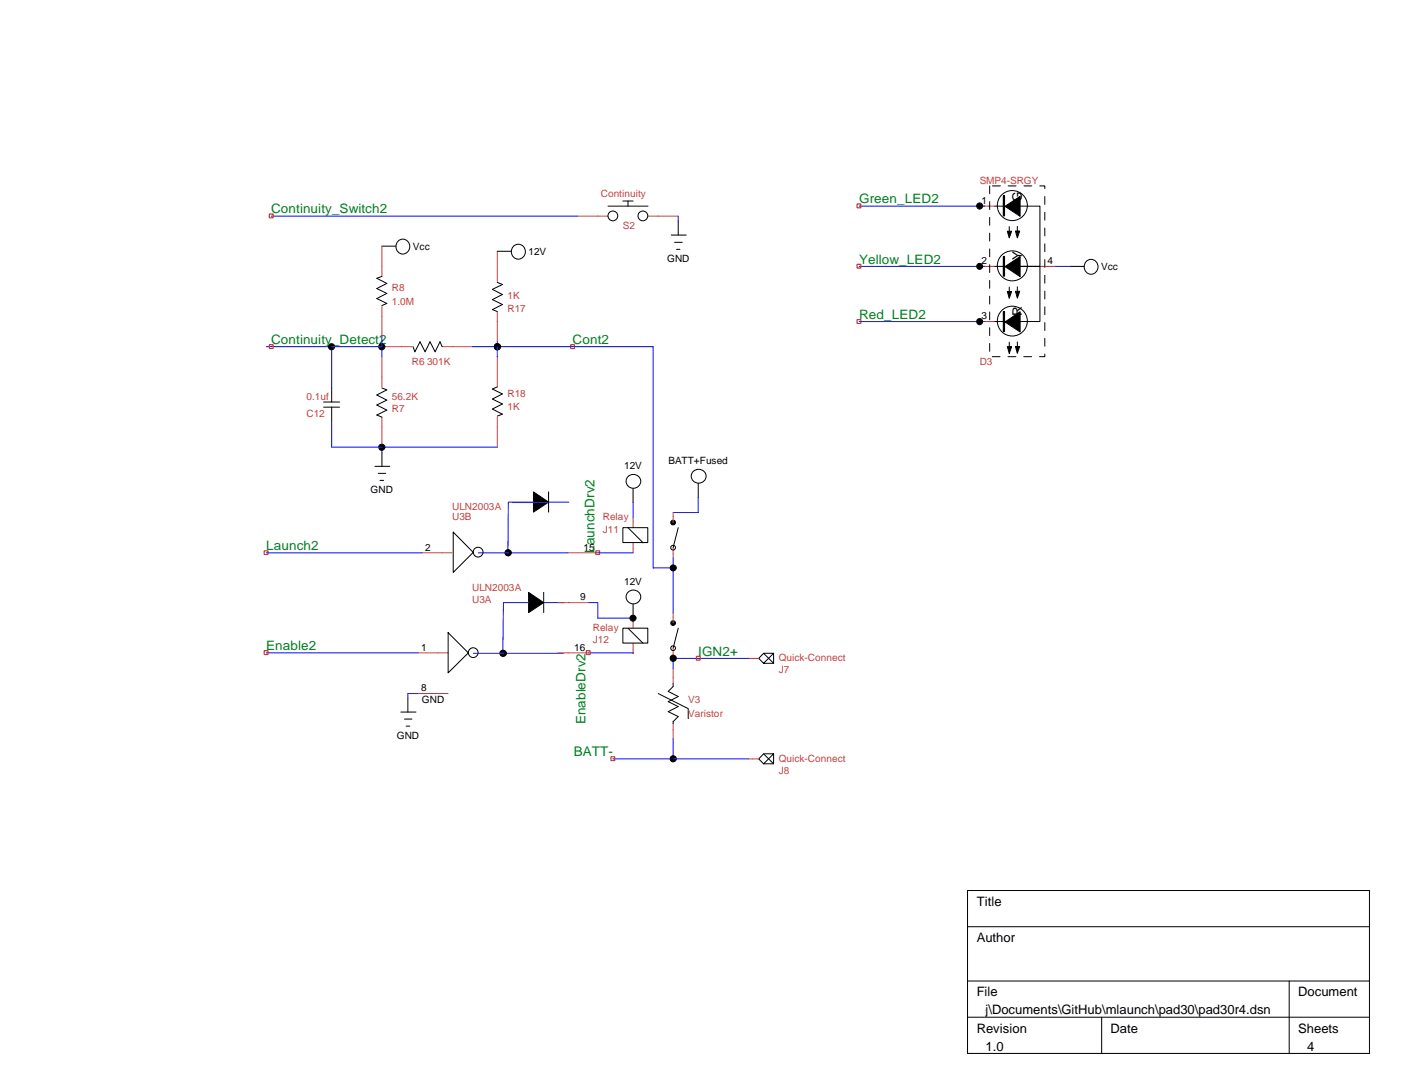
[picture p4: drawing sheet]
<svg xmlns="http://www.w3.org/2000/svg" width="279mm" height="216mm" viewBox="0 0 279 216" stroke-linecap="round" stroke-linejoin="round" font-family="sans-serif">
<g fill="none" stroke="#000" stroke-width=".2">
<path d="M123.9 40h2M124.9 40v1M199.5 38.9h.3v4h-.3zM75.9 48.9h2.8M75.9 54.9l-1 .4 2 1-2 1.1 2 .9-2 1.1 2 .9-1 .4M79.3 47.8a1.43 1.43 0 0 1 2.2 1.2 1.43 1.43 0 0 1-2.2 1.2 1.58 1.58 0 0 1 0-2.4zM98.9 56.1l1 .5-2 .9 2 1-2 1.1 2 .9-2 1.1 1 .3M98.9 50h2.8M120.9 41h8M133.5 46.7h3M134.2 48.2h1.5M134.5 49.6h.7"/>
<path d="M134.9 43.9v2.8M197.8 41h2M197.8 53h2M199.5 51h.3v3.9h-.3zM199.9 41l3-2v4zM199.9 53l3-2v4zM200.3 46h.9l-.5 1.3zM200.3 58h.9l-.5 1.3zM200.7 45v1.3M200.7 57.1v1.2M201.9 45.9h.9l-.5 1.4zM201.9 57.9h.9l-.5 1.4z"/>
<path d="M202.3 45v1.3M202.3 57v1.3M202.8 41h4v12h-4h4v10.9h-4M212.8 53h2.8M216.2 51.8a1.43 1.43 0 0 1 2.2 1.2 1.43 1.43 0 0 1-2.2 1.2 1.58 1.58 0 0 1 0-2.4zM64.3 79.9h3.2M66 76.9v3M75.9 77.1l1 .4-2 1 2 1-2 1 2 1-2 1 1 .4M82.1 68.9l.4 1 1-2 1 2 1-2 1 2 1-2 .4 1M98.9 76.9l-1 .4 2 1-2 1 2 1-2 1 2 1-1 .4M197.8 63.9h2M199.5 61.9h.3v4h-.3z"/>
<path d="M199.9 64l3-2v4zM200.3 68.9h.9l-.5 1.4zM200.7 68v1.3M201.9 68.9h.9l-.5 1.3zM202.3 68v1.3M64.3 80.9h3.2M66 80.9v3M74.5 92.7h3M75.2 94.1h1.5M75.6 95.5h.7M75.9 89.9v2.8M106.1 97.8l3 2-3 2z"/>
<path d="M109.1 97.8v4M125.9 97.1v2.8M137.7 93.9a1.43 1.43 0 0 1 2.2-.3 1.43 1.43 0 0 1-.1 2.2 1.44 1.44 0 0 1-1.8-.1 1.44 1.44 0 0 1-.3-1.8zM138.9 96.1v2.8M90.1 105.8l4 4-4 4zM105.1 117.8l3 2-3 2zM108.1 117.8v4M123.9 104.9h4.9v3h-4.9zM124.9 104.9l3 3M134.9 104.9l-1 4M81.1 138.8v2.8M89.1 125.8l4 4-4 4z"/>
<path d="M123.9 124.9h4.9v2.9h-4.9zM124.9 124.9l3 3M125.9 120.1v2.8M130.9 137.9l6 3v2M133.9 135.9v.6l-1 1 2 1-2 1 2 1-2 1 2 1-1 1v.3M134.9 124.9l-1 4M151.8 129.9l2 2M153.8 129.9h-2l-.9 1 .9 1h2v-2l-2 2M79.7 141.6h3M80.4 143h1.5M80.8 144.4h.7M151.8 149.9l2 1.9"/>
<path d="M153.8 149.9h-2l-.9 1 .9 .9h2v-1.9l-2 1.9M192.4 177h79.9v32.4h-79.9zM192.4 184.2h79.9M192.4 195h79.9M256.4 195v14.4M192.4 202.2h79.9M219.1 202.2v7.2"/>
<circle cx="103" cy="50" r="1.45"/>
<circle cx="121.9" cy="42.9" r=".97"/>
<circle cx="127.8" cy="42.9" r=".97"/>
<circle cx="194.8" cy="40.9" r=".6"/>
<circle cx="194.8" cy="53" r=".59"/>
<circle cx="201.3" cy="40.9" r="2.99"/>
<circle cx="201.3" cy="52.8" r="2.99"/>
<circle cx="65.9" cy="68.9" r=".62"/>
<circle cx="75.9" cy="68.9" r=".62"/>
<circle cx="98.9" cy="68.9" r=".62"/>
<circle cx="194.8" cy="63.9" r=".6"/>
<circle cx="201.3" cy="63.8" r="2.98"/>
<circle cx="75.9" cy="88.9" r=".62"/>
<circle cx="126" cy="95.7" r="1.42"/>
<circle cx="95.1" cy="109.8" r=".97"/>
<circle cx="101" cy="109.9" r=".59"/>
<circle cx="101.1" cy="109.9" r=".59"/>
<circle cx="126" cy="118.7" r="1.42"/>
<circle cx="133.8" cy="103.9" r=".47"/>
<circle cx="133.8" cy="108.9" r=".47"/>
<circle cx="133.9" cy="112.9" r=".61"/>
<circle cx="94.1" cy="129.7" r=".97"/>
<circle cx="100" cy="129.9" r=".59"/>
<circle cx="100.1" cy="129.9" r=".59"/>
<circle cx="125.9" cy="122.9" r=".61"/>
<circle cx="133.8" cy="123.9" r=".47"/>
<circle cx="133.8" cy="128.9" r=".47"/>
<circle cx="133.9" cy="130.9" r=".62"/>
<circle cx="133.9" cy="150.8" r=".62"/>
</g>
<g fill="none" stroke="#00f" stroke-width=".2">
<path d="M53.9 43h61M134.9 43v.9M170.9 41h24.9M170.9 53h24.9M209.8 53h3M53 68.9h22.9M66 68.9v8M75.9 66.9v4.1M93.9 68.9h36v44h4M98.9 67.9v3.1M170.9 63.9h24.9M66 83.9v5h32.9"/>
<path d="M75.9 88.9v1M101.9 99.9h7M106.1 99.8h-5l-.1 10.2 .1-.1M109.1 99.8h4M125.9 99.9v3M138.9 98.9v3h-5M53 109.9h30.9M95.1 109.9h17.9M105.1 119.8h-5l-.1 10.2 .1-.1M108.1 119.8h4M117.1 119.8h1.8v3.1h7M118.9 109.9h7"/>
<path d="M133.9 110.9v11M53 129.8h30.1M83.1 137.9h-2v.9M94.1 129.9h17.9M117 129.8l8.9 .1M148.8 130.9h-14.9v2M121.9 150.9h26.9M133.9 146.9v4"/>
</g>
<g fill="none" stroke="#c04040" stroke-width=".2">
<path d="M75.9 48.9v6M98.9 50v6M114.9 43h6M128.9 43h6M194.8 41h3M194.8 53h3M206.8 53h3M75.9 61v5.9M75.9 71v5.9M75.9 68.9h6M87.9 68.9h6M98.9 61.9v6"/>
<path d="M98.9 71v5.9M194.8 63.9h3M75.9 82.9v6M98.9 82.9v6M83.9 109.9h6M111.1 119.8h6M112.9 109.9h6M125.9 102.9v2M125.9 107.9v2M133.9 101.9v2M133.9 108.9v2M83.1 129.8h6"/>
<path d="M83.1 137.9h6M111 129.8h6M125.9 122.9v2M125.9 127.9v2M133.9 121.9v2M133.9 128.9v2M133.9 132.9v3M148.8 130.9h2.1M133.9 143.8v3.1M148.8 150.9h2.1"/>
</g>
<path d="M53.6 42.5h.7v.8h-.7zM170.4 40.6h.8v.7h-.8zM170.4 52.5h.8v.8h-.8zM53.6 68.5h.7v.8h-.7zM113.5 68.5h.8v.8h-.8zM170.4 63.5h.8v.8h-.8zM52.5 109.5h.8v.7h-.8zM118.5 109.5h.8v.7h-.8zM52.5 129.4h.8v.7h-.8zM116.6 129.4h.7v.7h-.7zM138.5 130.5h.7v.7h-.7zM121.5 150.5h.8v.7h-.8z" fill="none" stroke="#f00" stroke-width=".2"/>
<g fill="#000">
<path d="M199.9 41l3-2v4zM199.9 53l3-2v4zM200.3 46h.9l-.5 1.3zM200.3 58h.9l-.5 1.3zM201.9 45.9h.9l-.5 1.4zM201.9 57.9h.9l-.5 1.4zM199.9 64l3-2v4zM200.3 68.9h.9l-.5 1.4zM201.9 68.9h.9l-.5 1.3zM106.1 97.8l3 2-3 2zM105.1 117.8l3 2-3 2z"/>
<circle cx="194.8" cy="40.9" r=".6"/>
<circle cx="194.8" cy="53" r=".59"/>
<circle cx="65.9" cy="68.9" r=".62"/>
<circle cx="75.9" cy="68.9" r=".62"/>
<circle cx="98.9" cy="68.9" r=".62"/>
<circle cx="194.8" cy="63.9" r=".6"/>
<circle cx="75.9" cy="88.9" r=".62"/>
<circle cx="101" cy="109.9" r=".59"/>
<circle cx="101.1" cy="109.9" r=".59"/>
<circle cx="133.8" cy="103.9" r=".47"/>
<circle cx="133.9" cy="112.9" r=".61"/>
<circle cx="100" cy="129.9" r=".59"/>
<circle cx="100.1" cy="129.9" r=".59"/>
<circle cx="125.9" cy="122.9" r=".61"/>
<circle cx="133.8" cy="123.9" r=".47"/>
<circle cx="133.9" cy="130.9" r=".62"/>
<circle cx="133.9" cy="150.8" r=".62"/>
</g>
<path d="M199.6 38.9v4M199.6 51v3.9M199.6 61.9v4" fill="none" stroke="#000" stroke-width=".25"/>
<path d="M196.8 37h11v33.9h-11z" fill="none" stroke="#000" stroke-width=".2" stroke-dasharray="1.6 1.6"/>
<g font-size="2.7" fill="#008020">
<text x="118.2" y="109.9" transform="rotate(-90 118.2 109.9)">LaunchDrv2</text>
<text x="114.1" y="150.3">BATT-</text>
</g>
<g font-size="2.6" fill="#008020">
<text x="170.9" y="40.4">Green_LED2</text>
<text x="53.9" y="42.4">Continuity_Switch2</text>
<text x="170.9" y="52.4">Yellow_LED2</text>
<text x="170.9" y="63.4">Red_LED2</text>
<text x="53.9" y="68.4">Continuity_Detect2</text>
<text x="113.9" y="68.4">Cont2</text>
<text x="53" y="109.3">Launch2</text>
<text x="53" y="129.2">Enable2</text>
<text x="138.9" y="130.3">IGN2+</text>
<text x="116.4" y="144" transform="rotate(-90 116.4 144)">EnableDrv2</text>
</g>
<g font-size="2.6">
<text x="203.2" y="40.1" transform="rotate(-90 203.2 40.1)">G</text>
<text x="203.2" y="51.7" transform="rotate(-90 203.2 51.7)">Y</text>
<text x="203.2" y="62.9" transform="rotate(-90 203.2 62.9)">R</text>
<text x="194.2" y="180.1">Title</text>
<text x="194.2" y="187.3">Author</text>
<text x="173.9" y="201.7">\\gkar\Users\waynej\Documents\GitHub\mlaunch\pad30\pad30r4.dsn</text>
<text x="194.2" y="198.1">File</text>
<text x="258.1" y="198.1">Document</text>
<text x="194.2" y="205.3">Revision</text>
<text x="196" y="208.9">1.0</text>
<text x="220.9" y="205.3">Date</text>
<text x="258.1" y="205.3">Sheets</text>
<text x="260" y="208.9">4</text>
</g>
<g font-size="2" fill="#c04040">
<text x="119.5" y="39.2">Continuity</text>
<text x="194.8" y="36.5">SMP4-SRGY</text>
<text x="123.9" y="45.6">S2</text>
<text x="77.9" y="57.9">R8</text>
<text x="100.9" y="59.5">1K</text>
<text x="77.9" y="60.5">1.0M</text>
<text x="100.9" y="61.9">R17</text>
<text x="81.9" y="72.5">R6 301K</text>
<text x="194.8" y="72.5">D3</text>
<text x="61" y="82.9">C12</text>
<text x="61" y="79.5">0.1uf</text>
<text x="77.9" y="81.9">R7</text>
<text x="77.9" y="79.5">56.2K</text>
<text x="100.9" y="78.9">R18</text>
<text x="100.9" y="81.5">1K</text>
<text x="89.9" y="101.5">ULN2003A</text>
<text x="89.9" y="103.5">U3B</text>
<text x="119.9" y="105.9">J11</text>
<text x="119.9" y="103.5">Relay</text>
<text x="93.9" y="119.8">U3A</text>
<text x="93.9" y="117.5">ULN2003A</text>
<text x="117.9" y="125.5">Relay</text>
<text x="117.9" y="127.8">J12</text>
<text x="154.9" y="131.4">Quick-Connect</text>
<text x="154.9" y="133.9">J7</text>
<text x="136.9" y="139.8">V3</text>
<text x="136.9" y="142.5">Varistor</text>
<text x="154.9" y="153.8">J8</text>
<text x="154.9" y="151.4">Quick-Connect</text>
</g>
<g font-size="2">
<text x="195.2" y="40.6">1</text>
<text x="82.1" y="49.7">Vcc</text>
<text x="105.1" y="50.7">12V</text>
<text x="132.7" y="52.1">GND</text>
<text x="195.2" y="52.5">2</text>
<text x="208.3" y="52.5">4</text>
<text x="219" y="53.7">Vcc</text>
<text x="195.2" y="63.5">3</text>
<text x="124.1" y="93.3">12V</text>
<text x="132.9" y="92.3">BATT+Fused</text>
<text x="73.7" y="98">GND</text>
<text x="84.5" y="109.5">2</text>
<text x="116" y="109.5">15</text>
<text x="115.4" y="119.4">9</text>
<text x="124.1" y="116.2">12V</text>
<text x="83.7" y="129.4">1</text>
<text x="114.2" y="129.4">16</text>
<text x="83.7" y="137.5">8</text>
<text x="83.9" y="139.8">GND</text>
<text x="78.9" y="146.9">GND</text>
</g>
</svg>
